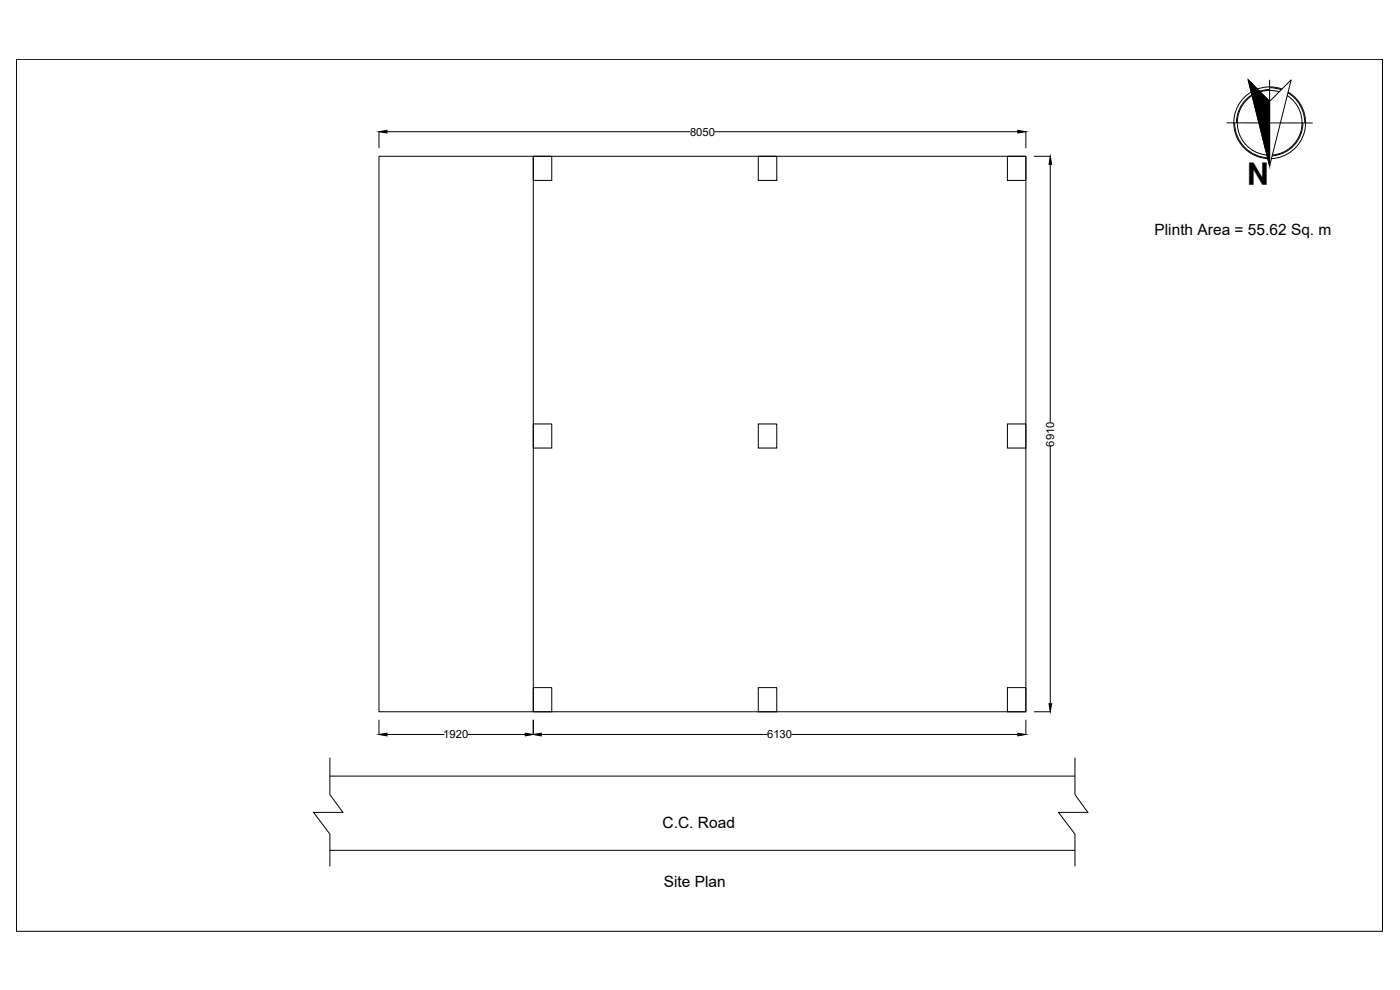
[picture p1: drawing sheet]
<svg xmlns="http://www.w3.org/2000/svg" width="420mm" height="297mm" viewBox="0 0 420 297" stroke-linecap="round" stroke-linejoin="round" font-family="sans-serif">
<!-- layer: 0 -->
<g fill="none" stroke="#000" stroke-width=".3">
<path d="M4.9 17.8h410v261.6h-410zM113.7 39.5v5M116.1 39.5h91.1M214.4 39.5h91.1M307.9 39.5v5M368.1 36.9h25.8M370.5 36.8a10.5 10.5 0 0 0 10.5 10.6M374.6 23.9l6.4 6.5 6.5-6.5-6.5 25.9zM381 23.9v25.9M381.1 26.9a10 10 0 0 0-10 9.9M381.1 26.3l3.4 .6M383.9 27.5a9.7 9.7 0 0 0-12.4 7.5 9.7 9.7 0 0 0 8.7 11.5"/>
<path d="M384.7 26.7a10.8 10.8 0 0 0-14.2 8 10.8 10.8 0 0 0 10 12.9M386.3 28.7a9.7 9.7 0 0 1 4.2 10.5 9.7 9.7 0 0 1-8.6 7.3M386.5 27.9a10.5 10.5 0 0 1 5.1 8.9M386.6 27.6a10.8 10.8 0 0 1 4.9 11.9 10.8 10.8 0 0 1-9.9 8.1M391 36.8a10 10 0 0 1-9.2 10M113.7 46.9h194.2v166.7h-194.2zM160 46.9h5.6v7.2h-5.6zM160 46.9v166.7M227.6 46.9h5.5v7.2h-5.5zM302.3 46.9h5.6v7.2h-5.6zM310.3 46.9h4.9M315.2 49.3v77.3"/>
<path d="M160 127.2h5.6v7.2h-5.6zM227.6 127.2h5.5v7.2h-5.5zM302.3 127.2h5.6v7.2h-5.6zM315.2 133.8v77.3M113.7 216v4.4M160 206.3h5.6v7.3h-5.6zM160 216v4.4M227.6 206.3h5.5v7.3h-5.5zM302.3 206.3h5.6v7.3h-5.6zM307.9 216v4.4M310.3 213.6h4.9M99 227.3v11.1l3.9 5.3h-8.8l4.9 6.6v9.7"/>
<path d="M99 232.9h223.6M116.1 220.4h17.3M140.4 220.4h17.2M162.5 220.4h67.8M237.6 220.4h67.9M322.6 227.3v11.1l3.9 5.3h-8.8l4.9 6.6v9.7M99 255.1h223.6"/>
</g>
<path d="M113.7 39.5l2.4-.4v.8zM305.5 39.1l2.4 .4-2.4 .4zM315.2 46.9l.4 2.4h-.8zM374.6 23.9l6.4 6.5v19.4zM113.7 220.4l2.4-.4v.8zM157.6 220l2.4 .4-2.4 .4zM160 220.4l2.5-.4v.8zM305.5 220l2.4 .4-2.4 .4zM314.8 211.1h.8l-.4 2.5z" fill="#000" stroke="#000" stroke-width=".3"/>
<text font-size="8.9" x="380.8" y="49" transform="rotate(-180 380.8 49)">N</text>
<g font-size="4.7">
<text x="346.5" y="70.6">Plinth Area = 55.62 Sq. m</text>
<text x="198.9" y="248.5">C.C. Road</text>
<text x="199.2" y="266.1">Site Plan</text>
</g>
<g font-size="3.4">
<text x="207.1" y="40.7">8050</text>
<text x="316.4" y="134" transform="rotate(-90 316.4 134)">6910</text>
<text x="133" y="221.6">1920</text>
<text x="230.2" y="221.6">6130</text>
</g>
</svg>
